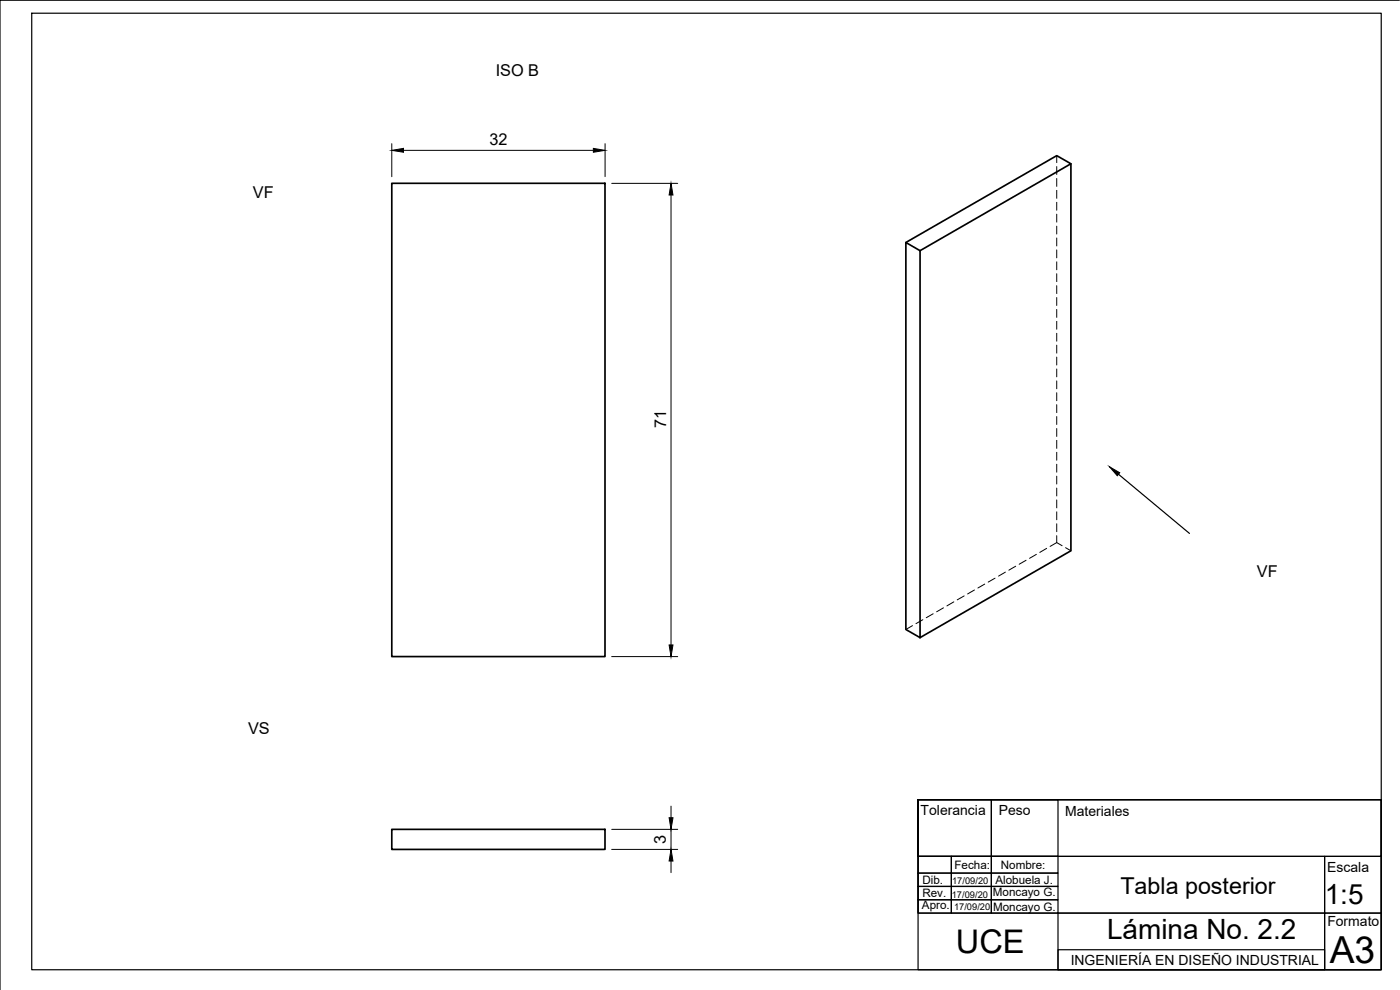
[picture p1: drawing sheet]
<svg xmlns="http://www.w3.org/2000/svg" width="420mm" height="297mm" viewBox="0 0 420 297" stroke-linecap="round" stroke-linejoin="round" font-family="sans-serif">
<!-- layer: Visible -->
<path d="M117.6 55h64v142h-64zM321.4 49.1v116.2l-45.3 26M271.9 72.8l4.2 2.4v116.1l-4.2-2.4zM271.9 72.8l45.2-26.1 4.3 2.4-45.3 26.1M117.6 248.8h64v6.1h-64z" fill="none" stroke="#000" stroke-width=".51"/>
<!-- layer: Hidden -->
<g fill="none" stroke="#000" stroke-width=".3">
<path d="M317.1 46.7v2.1M317.1 50v2.4M317.1 53.6v2.3M317.1 57.1v2.4M317.1 60.7v2.4M317.1 64.3v2.3M317.1 67.8v2.4M317.1 71.4v2.4M317.1 75v2.4M317.1 78.6v2.3M317.1 82.1v2.4M317.1 85.7v2.4"/>
<path d="M317.1 89.3v2.4M317.1 92.8v2.4M317.1 96.4v2.4M317.1 100v2.4M317.1 103.6v2.3M317.1 107.1v2.4M317.1 110.7v2.4M317.1 114.3v2.4M317.1 117.8v2.4M317.1 121.4v2.4M317.1 125v2.4M317.1 128.6v2.3"/>
<path d="M317.1 132.1v2.4M317.1 135.7v2.4M317.1 139.3v2.4M317.1 142.9v2.3M317.1 146.4v2.4M317.1 150v2.4M317.1 153.6v2.4M317.1 157.1v2.4M289.3 178.8l-2 1.2M292.4 177l-2 1.2M295.5 175.2l-2 1.2M298.6 173.5l-2 1.2"/>
<path d="M301.7 171.7l-2 1.2M304.8 169.9l-2 1.2M307.9 168.1l-2 1.2M311 166.3l-2 1.2M314.1 164.5l-2 1.2M317.1 160.7v2.1l-1.9 1.1M317.1 162.8l1.6 .9M319.8 164.3l1.6 1M273.9 187.7l-2 1.2M277 185.9l-2.1 1.2M280.1 184.2l-2.1 1.1M283.1 182.4l-2 1.2"/>
<path d="M286.3 180.6l-2.1 1.2"/>
</g>
<!-- layer: Sketch1 -->
<g fill="none" stroke="#000" stroke-width=".36">
<path d="M9.5 4h405v287h-405zM420 .1h-420v296.9M335.7 142.3l21.3 17.7M275.5 240h22v16.9h-22zM275.5 240h139v51h-139v-51v16.9h139v-16.9zM297.5 240h20v16.9h-20zM275.5 256.9h10v5.1h-10zM275.5 256.9h122v17.1h-122zM285.5 256.9h12v5.1h-12zM297.5 256.9h20v5.1h-20zM397.5 256.9h17v17.1h-17zM275.5 270h10v4h-10z"/>
<path d="M275.5 266h10v4h-10zM275.5 262h10v4h-10zM285.5 270h12v4h-12zM285.5 266h12v4h-12zM285.5 262h12v4h-12zM297.5 270h20v4h-20zM297.5 266h20v4h-20zM297.5 262h20v4h-20zM317.5 274h80v17h-80zM397.5 274h17v17h-17zM317.5 285h80v6h-80z"/>
</g>
<path d="M333 140l3 1.8-.7 .9z" fill="#000" stroke="#000" stroke-width=".3"/>
<!-- layer: Dimensions -->
<path d="M117.6 43.1v9.9M121.1 45.1h57M181.6 43.1v9.9M183.6 55h19.8M201.4 58.5v135M183.6 197h19.8M183.6 248.8h19.8M183.6 254.9h19.8M201.4 241.9v3.4M201.4 248.8v6.1M201.4 258.3v3.5" fill="none" stroke="#000" stroke-width=".3"/>
<path d="M117.6 45.1l3.5-.6v1.2zM178.1 44.5l3.5 .6-3.5 .6zM201.4 55l.6 3.5h-1.2zM200.8 193.5h1.2l-.6 3.5zM200.8 245.3h1.2l-.6 3.5zM201.4 254.9l.6 3.4h-1.2z" fill="#000" stroke="#000" stroke-width=".3"/>
<text font-size="11.2" x="399.1" y="289">A3</text>
<text font-size="9.8" x="286.9" y="285.9">UCE</text>
<g font-size="8.4">
<text x="397.6" y="271.3">1:5</text>
<text x="332.2" y="281.7">Lámina No. 2.2</text>
</g>
<text font-size="7" x="336.3" y="268.3">Tabla posterior</text>
<g font-size="4.9">
<text x="148.8" y="22.9">ISO B</text>
<text x="146.9" y="43.5">32</text>
<text x="75.9" y="59.5">VF</text>
<text x="199.9" y="128.4" transform="rotate(-90 199.9 128.4)">71</text>
<text x="377.2" y="173">VF</text>
<text x="74.5" y="220.2">VS</text>
<text x="199.8" y="253.2" transform="rotate(-90 199.8 253.2)">3</text>
</g>
<g font-size="4.2">
<text x="276.3" y="244.4">Tolerancia</text>
<text x="299.7" y="244.5">Peso</text>
<text x="319.7" y="244.8">Materiales</text>
<text x="398.3" y="261.7">Escala</text>
<text x="398.4" y="277.9">Formato</text>
<text x="321.3" y="289.5">INGENIERÍA EN DISEÑO INDUSTRIAL</text>
</g>
<g font-size="3.5">
<text x="286.4" y="260.8">Fecha:</text>
<text x="300.4" y="260.7">Nombre:</text>
<text x="276.8" y="269.2">Rev.</text>
<text x="276.8" y="265.2">Dib.</text>
<text x="298" y="268.9">Moncayo G.</text>
<text x="298.7" y="265.1">Alobuela J.</text>
<text x="276.7" y="272.6">Apro.</text>
<text x="298" y="273.5">Moncayo G.</text>
</g>
<g font-size="2.8">
<text x="285.6" y="269.3">17/09/20</text>
<text x="285.8" y="265.2">17/09/20</text>
<text x="286.3" y="273">17/09/20</text>
</g>
</svg>
